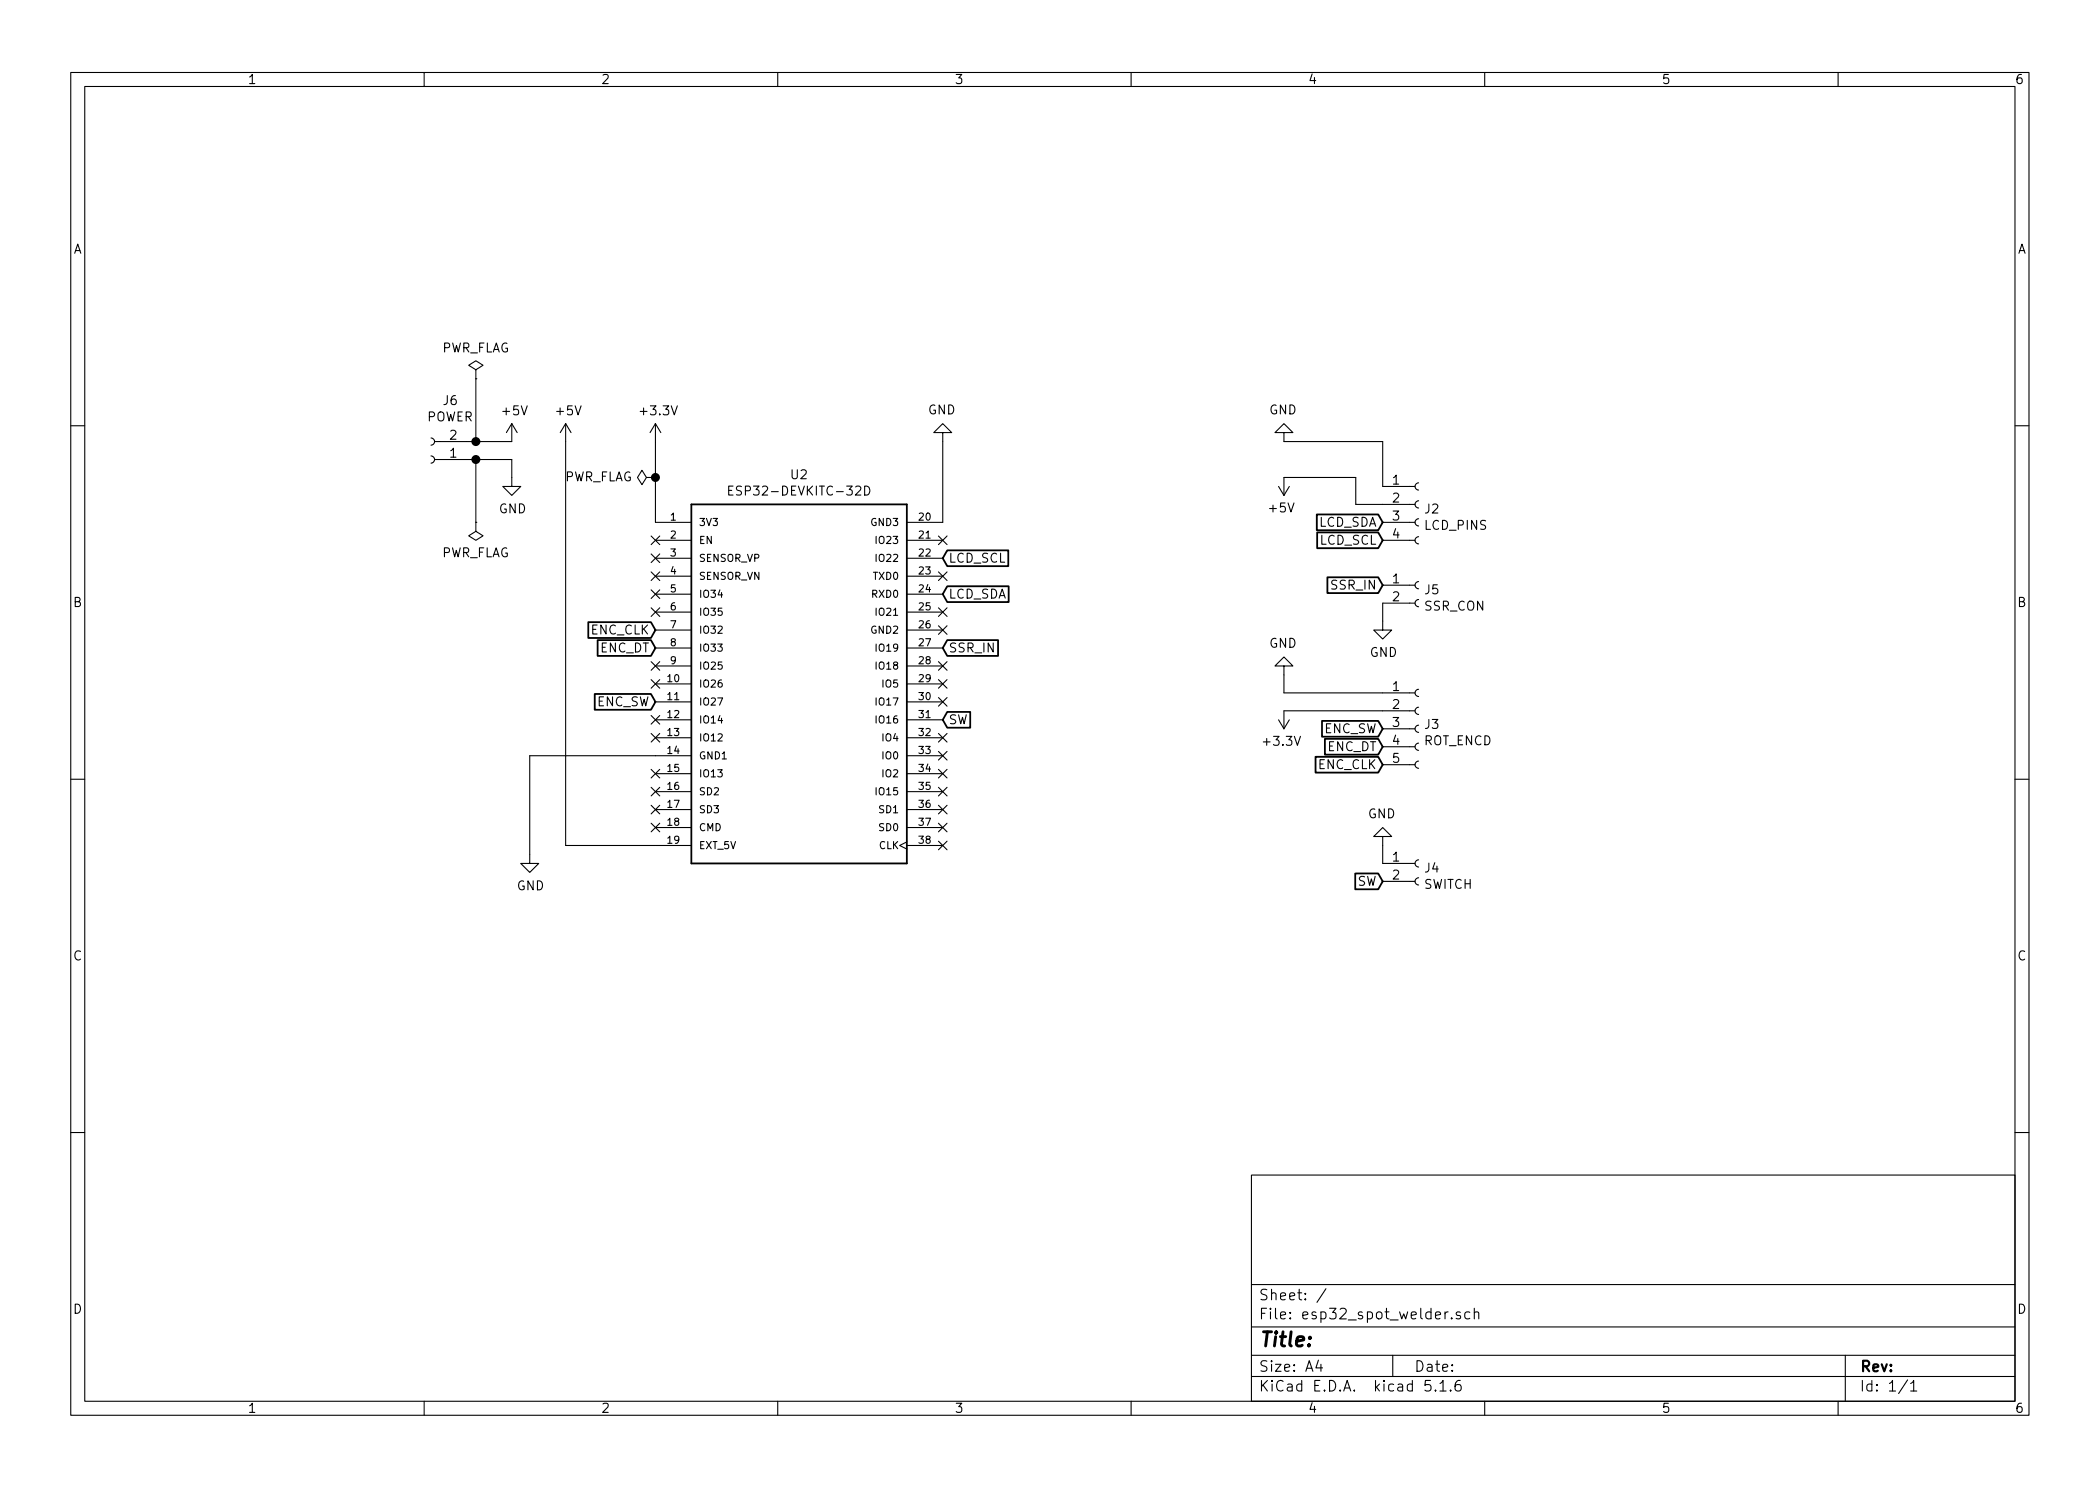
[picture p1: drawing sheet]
EESchema Schematic File Version 4
EELAYER 30 0
EELAYER END
$Descr A4 11693 8268
encoding utf-8
Sheet 1 1
Title ""
Date ""
Rev ""
Comp ""
Comment1 ""
Comment2 ""
Comment3 ""
Comment4 ""
$EndDescr
$Comp
L power:+5V #PWR04
U 1 1
P 3150 2450
F 0 "#PWR04" H 3150 2300 50  0001 C CNN
F 1 "+5V" H 3165 2623 50  0000 C CNN
F 2 "" H 3150 2450 50  0001 C CNN
F 3 "" H 3150 2450 50  0001 C CNN
	1    3150 2450
	1    0    0    -1  
$EndComp
$Comp
L power:+5V #PWR03
U 1 1
P 2850 2450
F 0 "#PWR03" H 2850 2300 50  0001 C CNN
F 1 "+5V" H 2865 2623 50  0000 C CNN
F 2 "" H 2850 2450 50  0001 C CNN
F 3 "" H 2850 2450 50  0001 C CNN
	1    2850 2450
	1    0    0    -1  
$EndComp
Wire Wire Line
	3150 2450 3150 4700
Wire Wire Line
	3150 4700 3650 4700
$Comp
L power:GND #PWR0101
U 1 1
P 2950 4750
F 0 "#PWR0101" H 2950 4500 50  0001 C CNN
F 1 "GND" H 2955 4577 50  0000 C CNN
F 2 "" H 2950 4750 50  0001 C CNN
F 3 "" H 2950 4750 50  0001 C CNN
	1    2950 4750
	1    0    0    -1  
$EndComp
Wire Wire Line
	2950 4750 2950 4200
Wire Wire Line
	2950 4200 3650 4200
$Comp
L esp32_spot_welder-rescue:ESP32-DEVKITC-32D-ESP32-DEVKITC-32D U2
U 1 1
P 4450 3800
F 0 "U2" H 4450 4967 50  0000 C CNN
F 1 "ESP32-DEVKITC-32D" H 4450 4876 50  0000 C CNN
F 2 "ESP32-DEVKITC-32D:MODULE_ESP32-DEVKITC-32D" H 4450 3800 50  0001 L BNN
F 3 "4" H 4450 3800 50  0001 L BNN
F 4 "Espressif Systems" H 4450 3800 50  0001 L BNN "Field4"
	1    4450 3800
	1    0    0    -1  
$EndComp
NoConn ~ 5250 3000
NoConn ~ 5250 3200
NoConn ~ 5250 3400
NoConn ~ 5250 3500
NoConn ~ 5250 3700
NoConn ~ 5250 3800
NoConn ~ 5250 3900
NoConn ~ 5250 4100
NoConn ~ 5250 4200
NoConn ~ 5250 4300
NoConn ~ 5250 4400
NoConn ~ 5250 4500
NoConn ~ 5250 4600
NoConn ~ 5250 4700
NoConn ~ 3650 3000
NoConn ~ 3650 3100
NoConn ~ 3650 3200
NoConn ~ 3650 3300
NoConn ~ 3650 3400
NoConn ~ 3650 3700
NoConn ~ 3650 3800
NoConn ~ 3650 4000
NoConn ~ 3650 4100
NoConn ~ 3650 4300
NoConn ~ 3650 4400
NoConn ~ 3650 4500
NoConn ~ 3650 4600
Text GLabel 5250 3100 2    50   Input ~ 0
LCD_SCL
Text GLabel 5250 3300 2    50   Input ~ 0
LCD_SDA
$Comp
L Connector:Conn_01x04_Female J2
U 1 1
P 7900 2800
F 0 "J2" H 7928 2776 50  0000 L CNN
F 1 "LCD_PINS" H 7928 2685 50  0000 L CNN
F 2 "Connector_PinHeader_2.00mm:PinHeader_1x04_P2.00mm_Vertical" H 7900 2800 50  0001 C CNN
F 3 "~" H 7900 2800 50  0001 C CNN
	1    7900 2800
	1    0    0    -1  
$EndComp
Text GLabel 7700 3000 0    50   Input ~ 0
LCD_SCL
Text GLabel 7700 2900 0    50   Input ~ 0
LCD_SDA
$Comp
L Connector:Conn_01x05_Female J3
U 1 1
P 7900 4050
F 0 "J3" H 7928 4076 50  0000 L CNN
F 1 "ROT_ENCD" H 7928 3985 50  0000 L CNN
F 2 "Connector_PinHeader_2.00mm:PinHeader_1x05_P2.00mm_Vertical" H 7900 4050 50  0001 C CNN
F 3 "~" H 7900 4050 50  0001 C CNN
	1    7900 4050
	1    0    0    -1  
$EndComp
$Comp
L power:GND #PWR0104
U 1 1
P 7150 3750
F 0 "#PWR0104" H 7150 3500 50  0001 C CNN
F 1 "GND" H 7155 3577 50  0000 C CNN
F 2 "" H 7150 3750 50  0001 C CNN
F 3 "" H 7150 3750 50  0001 C CNN
	1    7150 3750
	-1   0    0    1   
$EndComp
$Comp
L power:+3.3V #PWR0105
U 1 1
P 7150 3950
F 0 "#PWR0105" H 7150 3800 50  0001 C CNN
F 1 "+3.3V" H 7165 4123 50  0000 C CNN
F 2 "" H 7150 3950 50  0001 C CNN
F 3 "" H 7150 3950 50  0001 C CNN
	1    7150 3950
	-1   0    0    1   
$EndComp
Text GLabel 7700 4250 0    50   Input ~ 0
ENC_CLK
Text GLabel 7700 4150 0    50   Input ~ 0
ENC_DT
Text GLabel 7700 4050 0    50   Input ~ 0
ENC_SW
Text GLabel 3650 3500 0    50   Input ~ 0
ENC_CLK
Text GLabel 3650 3600 0    50   Input ~ 0
ENC_DT
Text GLabel 3650 3900 0    50   Input ~ 0
ENC_SW
Wire Wire Line
	7150 3750 7150 3850
Wire Wire Line
	7150 3850 7700 3850
Wire Wire Line
	7700 3950 7150 3950
$Comp
L power:+5V #PWR0103
U 1 1
P 7150 2650
F 0 "#PWR0103" H 7150 2500 50  0001 C CNN
F 1 "+5V" H 7165 2823 50  0000 C CNN
F 2 "" H 7150 2650 50  0001 C CNN
F 3 "" H 7150 2650 50  0001 C CNN
	1    7150 2650
	-1   0    0    1   
$EndComp
$Comp
L power:GND #PWR0102
U 1 1
P 7150 2450
F 0 "#PWR0102" H 7150 2200 50  0001 C CNN
F 1 "GND" H 7155 2277 50  0000 C CNN
F 2 "" H 7150 2450 50  0001 C CNN
F 3 "" H 7150 2450 50  0001 C CNN
	1    7150 2450
	-1   0    0    1   
$EndComp
Wire Wire Line
	7150 2450 7700 2450
Wire Wire Line
	7700 2450 7700 2700
Wire Wire Line
	7550 2650 7550 2800
Wire Wire Line
	7550 2800 7700 2800
Wire Wire Line
	7150 2650 7550 2650
$Comp
L power:GND #PWR0108
U 1 1
P 7700 4700
F 0 "#PWR0108" H 7700 4450 50  0001 C CNN
F 1 "GND" H 7705 4527 50  0000 C CNN
F 2 "" H 7700 4700 50  0001 C CNN
F 3 "" H 7700 4700 50  0001 C CNN
	1    7700 4700
	-1   0    0    1   
$EndComp
$Comp
L Connector:Conn_01x02_Female J4
U 1 1
P 7900 4800
F 0 "J4" H 7928 4776 50  0000 L CNN
F 1 "SWITCH" H 7928 4685 50  0000 L CNN
F 2 "TerminalBlock_Philmore:TerminalBlock_Philmore_TB132_1x02_P5.00mm_Horizontal" H 7900 4800 50  0001 C CNN
F 3 "~" H 7900 4800 50  0001 C CNN
	1    7900 4800
	1    0    0    -1  
$EndComp
Text GLabel 7700 4900 0    50   Input ~ 0
SW
Text GLabel 5250 4000 2    50   Input ~ 0
SW
Wire Wire Line
	7700 4700 7700 4800
$Comp
L power:GND #PWR0109
U 1 1
P 5250 2450
F 0 "#PWR0109" H 5250 2200 50  0001 C CNN
F 1 "GND" H 5255 2277 50  0000 C CNN
F 2 "" H 5250 2450 50  0001 C CNN
F 3 "" H 5250 2450 50  0001 C CNN
	1    5250 2450
	-1   0    0    1   
$EndComp
$Comp
L Connector:Conn_01x02_Female J5
U 1 1
P 7900 3250
F 0 "J5" H 7928 3226 50  0000 L CNN
F 1 "SSR_CON" H 7928 3135 50  0000 L CNN
F 2 "TerminalBlock_Philmore:TerminalBlock_Philmore_TB132_1x02_P5.00mm_Horizontal" H 7900 3250 50  0001 C CNN
F 3 "~" H 7900 3250 50  0001 C CNN
	1    7900 3250
	1    0    0    -1  
$EndComp
Text GLabel 7700 3250 0    50   Input ~ 0
SSR_IN
Text GLabel 5250 3600 2    50   Input ~ 0
SSR_IN
Wire Wire Line
	7700 3350 7700 3450
$Comp
L power:GND #PWR05
U 1 1
P 7700 3450
F 0 "#PWR05" H 7700 3200 50  0001 C CNN
F 1 "GND" H 7705 3277 50  0000 C CNN
F 2 "" H 7700 3450 50  0001 C CNN
F 3 "" H 7700 3450 50  0001 C CNN
	1    7700 3450
	1    0    0    -1  
$EndComp
$Comp
L power:GND #PWR0106
U 1 1
P 2850 2650
F 0 "#PWR0106" H 2850 2400 50  0001 C CNN
F 1 "GND" H 2855 2477 50  0000 C CNN
F 2 "" H 2850 2650 50  0001 C CNN
F 3 "" H 2850 2650 50  0001 C CNN
	1    2850 2650
	1    0    0    -1  
$EndComp
Wire Wire Line
	2600 2550 2650 2550
Wire Wire Line
	2850 2550 2850 2650
Wire Wire Line
	3650 2900 3650 2650
$Comp
L power:+3.3V #PWR0107
U 1 1
P 3650 2450
F 0 "#PWR0107" H 3650 2300 50  0001 C CNN
F 1 "+3.3V" H 3665 2623 50  0000 C CNN
F 2 "" H 3650 2450 50  0001 C CNN
F 3 "" H 3650 2450 50  0001 C CNN
	1    3650 2450
	1    0    0    -1  
$EndComp
$Comp
L Connector:Conn_01x02_Female J6
U 1 1
P 2400 2550
F 0 "J6" H 2292 2225 50  0000 C CNN
F 1 "POWER" H 2292 2316 50  0000 C CNN
F 2 "TerminalBlock_Philmore:TerminalBlock_Philmore_TB132_1x02_P5.00mm_Horizontal" H 2400 2550 50  0001 C CNN
F 3 "~" H 2400 2550 50  0001 C CNN
	1    2400 2550
	-1   0    0    1   
$EndComp
$Comp
L power:PWR_FLAG #FLG0101
U 1 1
P 2650 2100
F 0 "#FLG0101" H 2650 2175 50  0001 C CNN
F 1 "PWR_FLAG" H 2650 2273 50  0000 C CNN
F 2 "" H 2650 2100 50  0001 C CNN
F 3 "~" H 2650 2100 50  0001 C CNN
	1    2650 2100
	1    0    0    -1  
$EndComp
$Comp
L power:PWR_FLAG #FLG0103
U 1 1
P 2650 2900
F 0 "#FLG0103" H 2650 2975 50  0001 C CNN
F 1 "PWR_FLAG" H 2650 3073 50  0000 C CNN
F 2 "" H 2650 2900 50  0001 C CNN
F 3 "~" H 2650 2900 50  0001 C CNN
	1    2650 2900
	-1   0    0    1   
$EndComp
Wire Wire Line
	2650 2900 2650 2550
Connection ~ 2650 2550
Wire Wire Line
	2650 2550 2850 2550
Wire Wire Line
	2600 2450 2650 2450
Wire Wire Line
	2650 2100 2650 2450
Connection ~ 2650 2450
Wire Wire Line
	2650 2450 2850 2450
Wire Wire Line
	5250 2450 5250 2900
$Comp
L power:PWR_FLAG #FLG0102
U 1 1
P 3650 2650
F 0 "#FLG0102" H 3650 2725 50  0001 C CNN
F 1 "PWR_FLAG" V 3650 2777 50  0000 L CNN
F 2 "" H 3650 2650 50  0001 C CNN
F 3 "~" H 3650 2650 50  0001 C CNN
	1    3650 2650
	0    -1   -1   0   
$EndComp
Connection ~ 3650 2650
Wire Wire Line
	3650 2650 3650 2450
$EndSCHEMATC
